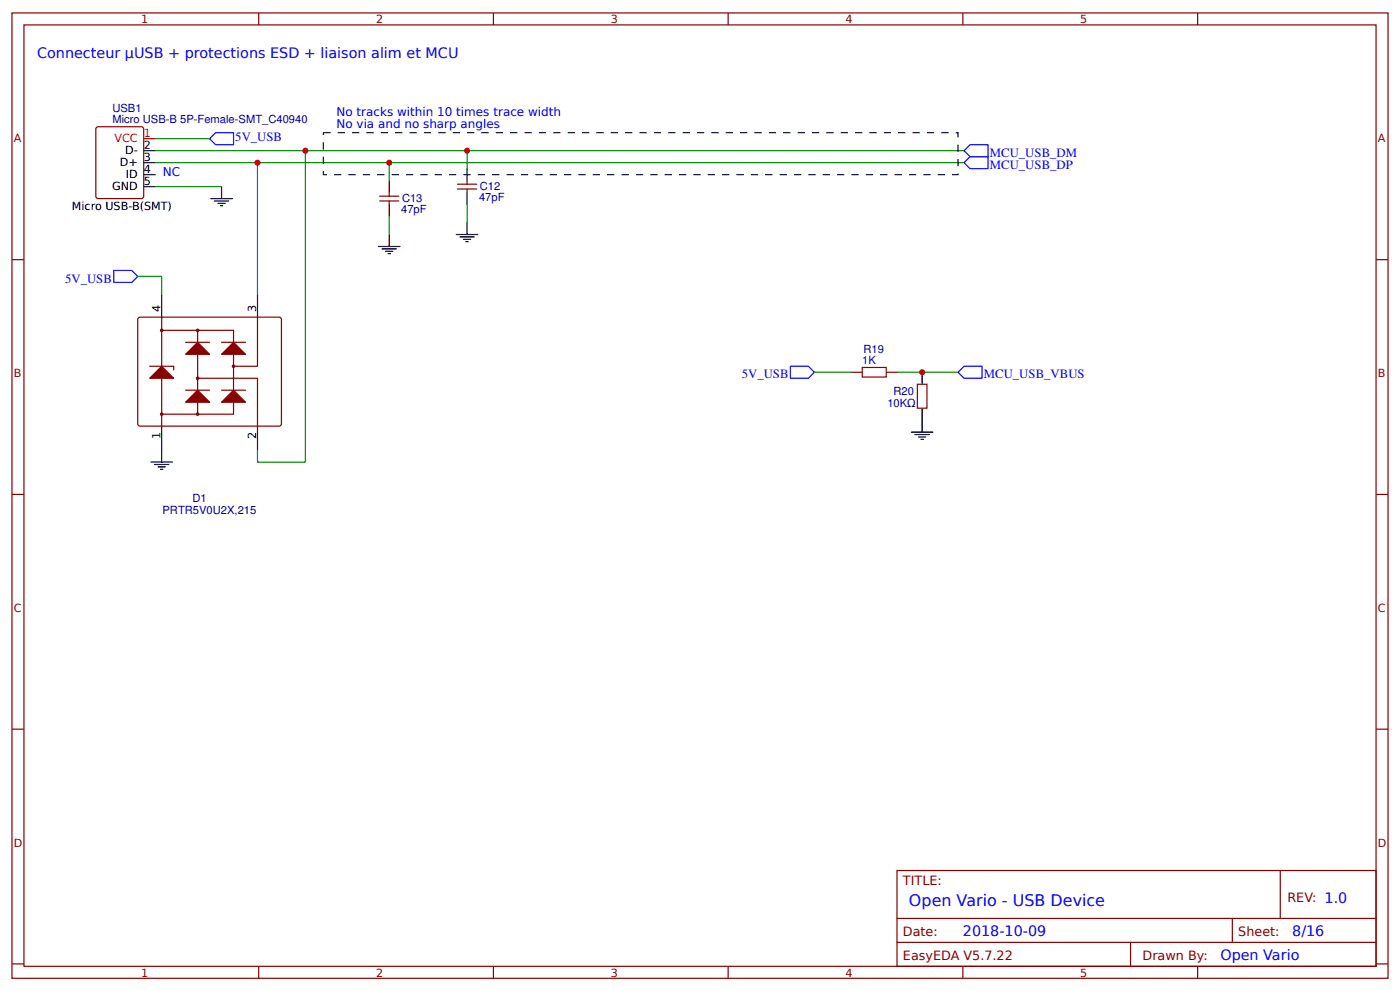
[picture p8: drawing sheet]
<svg xmlns="http://www.w3.org/2000/svg" width="309mm" height="219mm" viewBox="0 0 309 219" stroke-linecap="round" stroke-linejoin="round" font-family="sans-serif">
<g fill="none" stroke="#800" stroke-width=".26">
<path d="M2.6 2.9h304.1v213.2h-304.1zM5.3 5.5h298.7v208h-298.7zM57.1 2.9v2.6M109 2.9v2.6M160.9 2.9v2.6M212.7 2.9v2.6M264.6 2.9v2.6M21.2 28.3l.5-.3h9.5l.5 .3v15l-.2 .5-9.8 .1-.5-.3zM2.6 57.4h2.7M304 57.4h2.7M2.6 109.2h2.7M304 109.2h2.7"/>
<path d="M2.6 161.1h2.7M304 161.1h2.7M198.2 192.3h105.8v21.2h-105.8zM282.8 192.3v10.6M2.6 212.9h2.7M57.1 213.5v2.6M109 213.5v2.6M160.9 213.5v2.6M198.2 202.9h105.8M198.2 208.2h105.8M212.7 213.5v2.6M249.8 208.2v5.3"/>
<path d="M264.6 213.5v2.6M272.3 202.9v5.3M304 212.9h2.7"/>
</g>
<path d="M31.7 30.6h2.7" fill="none" stroke="#f00" stroke-width=".26"/>
<path d="M31.7 33.3h2.7M31.7 35.9h2.7M31.7 38.6h2.7M31.7 41.2h2.7" fill="none" stroke="#000" stroke-width=".26"/>
<path d="M214.3 32h4v2.6h-4l-1.3-1.3zM214.3 34.6h4v2.7h-4l-1.3-1.4zM213 80.9h4v2.7h-4l-1.3-1.4z" fill="none" stroke="#00f" stroke-width=".26"/>
<path d="M30.7 70.1h31.2l.3 .5-.1 23.3-.5 .2h-30.9l-.3-.5v-23z" fill="#fff" stroke="#800" stroke-width=".26"/>
<g fill="none" stroke="#000" stroke-width=".26">
<path d="M86 39.9v2.6M103.2 37.3v2.6M46.6 43.9h4.7M47.4 44.4h3.1M48.2 44.9h1.5M48.7 45.5h.5M48.9 41.2v2.7M83.6 54.5h4.8M84.4 55h3.2M85.2 55.5h1.6M85.7 56h.6M86 45.2v2.6"/>
<path d="M86 51.8v2.7M100.8 51.8h4.8M101.6 52.3h3.2M102.4 52.9h1.6M102.9 53.4h.6M103.2 42.5v2.7M103.2 49.2v2.6M35.7 65v5.3M56.9 65v5.3M35.7 94.1v8M56.9 94.1v5.3M201.3 95.5h4.8"/>
<path d="M202.1 96h3.2M202.9 96.5h1.6M203.5 97h.5M203.7 82.2v2.7M203.7 90.2v5.3M33.3 102.1h4.8M34.1 102.6h3.2M34.9 103.1h1.6M35.5 103.7h.5"/>
</g>
<g fill="#800" stroke="#800" stroke-width=".26">
<path d="M35.7 80.9l2.7 2.7h-5.3z"/>
<path d="M41 88.8l2.7-2.6 2.6 2.6z"/>
<path d="M41 78.3l2.7-2.7 2.6 2.7z"/>
<path d="M48.9 88.8l2.7-2.6 2.6 2.6z"/>
<path d="M48.9 78.3l2.7-2.7 2.6 2.7z"/>
</g>
<g fill="none" stroke="#800" stroke-width=".26">
<path d="M103.2 39.9v.8M83.9 44.4h4.2M83.9 43.3h4.2M86 42.5v.8M86 44.4v.8M101.1 41.8h4.2M101.1 40.7h4.2M103.2 41.8v.7M35.5 72.8h.4v.4h-.4zM35.7 70.3v23.8M35.7 73h15.9v18.5h-15.9M41 75.6h5.3"/>
<path d="M43.5 72.8h.4v.4h-.4zM43.7 73v18.5M48.9 75.6h5.3M56.9 70.3v10.6h-5.3M33.1 80.9h5.3v.8M35.5 91.3h.4v.4h-.4zM41 86.2h5.3M43.5 83.4h.4v.3h-.4zM43.5 91.3h.4v.4h-.4zM43.7 83.6h13.2v10.5M48.9 86.2h5.3M51.4 80.7h.4v.4h-.4z"/>
<path d="M187.9 82.2h2.6M195.8 82.2h2.6M202.7 84.9h2.1v5.3h-2.1z"/>
</g>
<path d="M46.3 30.6l1.3-1.3h4v2.7h-4zM25.1 59.7h4l1.3 1.4-1.3 1.3h-4zM174.6 80.9h4l1.3 1.3-1.3 1.4h-4z" fill="none" stroke="#00f" stroke-width=".26"/>
<g fill="none" stroke="#080" stroke-width=".26">
<path d="M34.4 30.6h11.9M34.4 33.3h178.6M34.4 35.9h178.6M56.9 35.9v29.1M67.5 33.3v68.8h-10.6v-2.7M86 35.9v4M103.2 33.3v4M34.4 41.2h14.5M86 47.8v4M103.2 45.2v4M30.4 61.1h5.3v3.9M179.9 82.2h8"/>
<path d="M198.4 82.2h13.3"/>
</g>
<path d="M190.5 81.2h5.3v2.1h-5.3z" fill="none" stroke="#a00000" stroke-width=".26"/>
<path d="M71.4 29.3h140.3v9.3h-140.3z" fill="none" stroke="#000" stroke-width=".26" stroke-dasharray="1.6 1.6" stroke-linecap="butt"/>
<g fill="#c00">
<circle cx="203.7" cy="82.2" r=".66"/>
<circle cx="103.2" cy="33.3" r=".66"/>
<circle cx="56.9" cy="35.9" r=".66"/>
<circle cx="67.5" cy="33.3" r=".66"/>
<circle cx="86" cy="35.9" r=".66"/>
</g>
<text font-size="3.5" fill="#00f" x="200.8" y="200.2">Open Vario - USB Device</text>
<g font-size="3.2" fill="#00f">
<text x="8.2" y="12.9">Connecteur µUSB + protections ESD + liaison alim et MCU</text>
<text x="212.7" y="206.9">2018-10-09</text>
<text x="285.5" y="206.9">8/16</text>
<text x="269.6" y="212.1">Open Vario</text>
</g>
<g font-size="2.8" fill="#00f">
<text x="52" y="31.2">5V_USB</text>
<text x="218.7" y="34.6">MCU_USB_DM</text>
<text x="218.7" y="37.3">MCU_USB_DP</text>
<text x="14.4" y="62.4">5V_USB</text>
<text x="163.9" y="83.6">5V_USB</text>
<text x="217.4" y="83.6">MCU_USB_VBUS</text>
</g>
<g font-size="2.8" fill="#800">
<text x="199.5" y="195.5">TITLE:</text>
<text x="284.4" y="199.2">REV: 1.0</text>
<text x="199.5" y="206.9">Date:</text>
<text x="273.6" y="206.9">Sheet:</text>
<text x="199.5" y="212.1">EasyEDA V5.7.22</text>
<text x="252.4" y="212.1">Drawn By:</text>
</g>
<g font-size="2.6" fill="#00f">
<text x="74.3" y="25.6">No tracks within 10 times trace width</text>
<text x="74.3" y="28.3">No via and no sharp angles</text>
<text x="36" y="38.8">NC</text>
</g>
<g font-size="2.5" fill="#800">
<text x="31.2" y="5.1">1</text>
<text x="83.1" y="5.1">2</text>
<text x="134.9" y="5.1">3</text>
<text x="186.8" y="5.1">4</text>
<text x="238.7" y="5.1">5</text>
<text x="3" y="31.4">A</text>
<text x="304.4" y="31.4">A</text>
<text x="3" y="83.3">B</text>
<text x="304.4" y="83.3">B</text>
<text x="3" y="135.1">C</text>
<text x="304.4" y="135.1">C</text>
<text x="3" y="187">D</text>
<text x="304.4" y="187">D</text>
<text x="31.2" y="215.7">1</text>
<text x="83.1" y="215.7">2</text>
<text x="134.9" y="215.7">3</text>
<text x="186.8" y="215.7">4</text>
<text x="238.7" y="215.7">5</text>
</g>
<g font-size="2.5" fill="#000080">
<text x="24.8" y="24.8">USB1</text>
<text x="24.8" y="27.2">Micro USB-B 5P-Female-SMT_C40940</text>
<text x="88.6" y="47.1">47pF</text>
<text x="88.8" y="44.7">C13</text>
<text x="105.8" y="44.5">47pF</text>
<text x="106" y="42.1">C12</text>
<text x="190.8" y="78">R19</text>
<text x="190.5" y="80.4">1K</text>
<text x="196.1" y="89.9">10KΩ</text>
<text x="197.4" y="87.3">R20</text>
<text x="35.9" y="113.6">PRTR5V0U2X,215</text>
<text x="42.5" y="111">D1</text>
</g>
<g font-size="2.5" fill="#f00">
<text x="25.3" y="31.4">VCC</text>
<text x="31.7" y="30.4">1</text>
</g>
<g font-size="2.5">
<text x="27.6" y="34.1">D-</text>
<text x="31.7" y="33">2</text>
<text x="31.7" y="35.7">3</text>
<text x="26.5" y="36.7">D+</text>
<text x="27.8" y="39.4">ID</text>
<text x="31.7" y="38.3">4</text>
<text x="31.7" y="41">5</text>
<text x="15.9" y="46.3">Micro USB-B(SMT)</text>
<text x="24.8" y="42">GND</text>
<text x="35.5" y="69" transform="rotate(-90 35.5 69)">4</text>
<text x="56.6" y="69" transform="rotate(-90 56.6 69)">3</text>
<text x="35.5" y="97" transform="rotate(-90 35.5 97)">1</text>
<text x="56.6" y="97" transform="rotate(-90 56.6 97)">2</text>
</g>
</svg>
